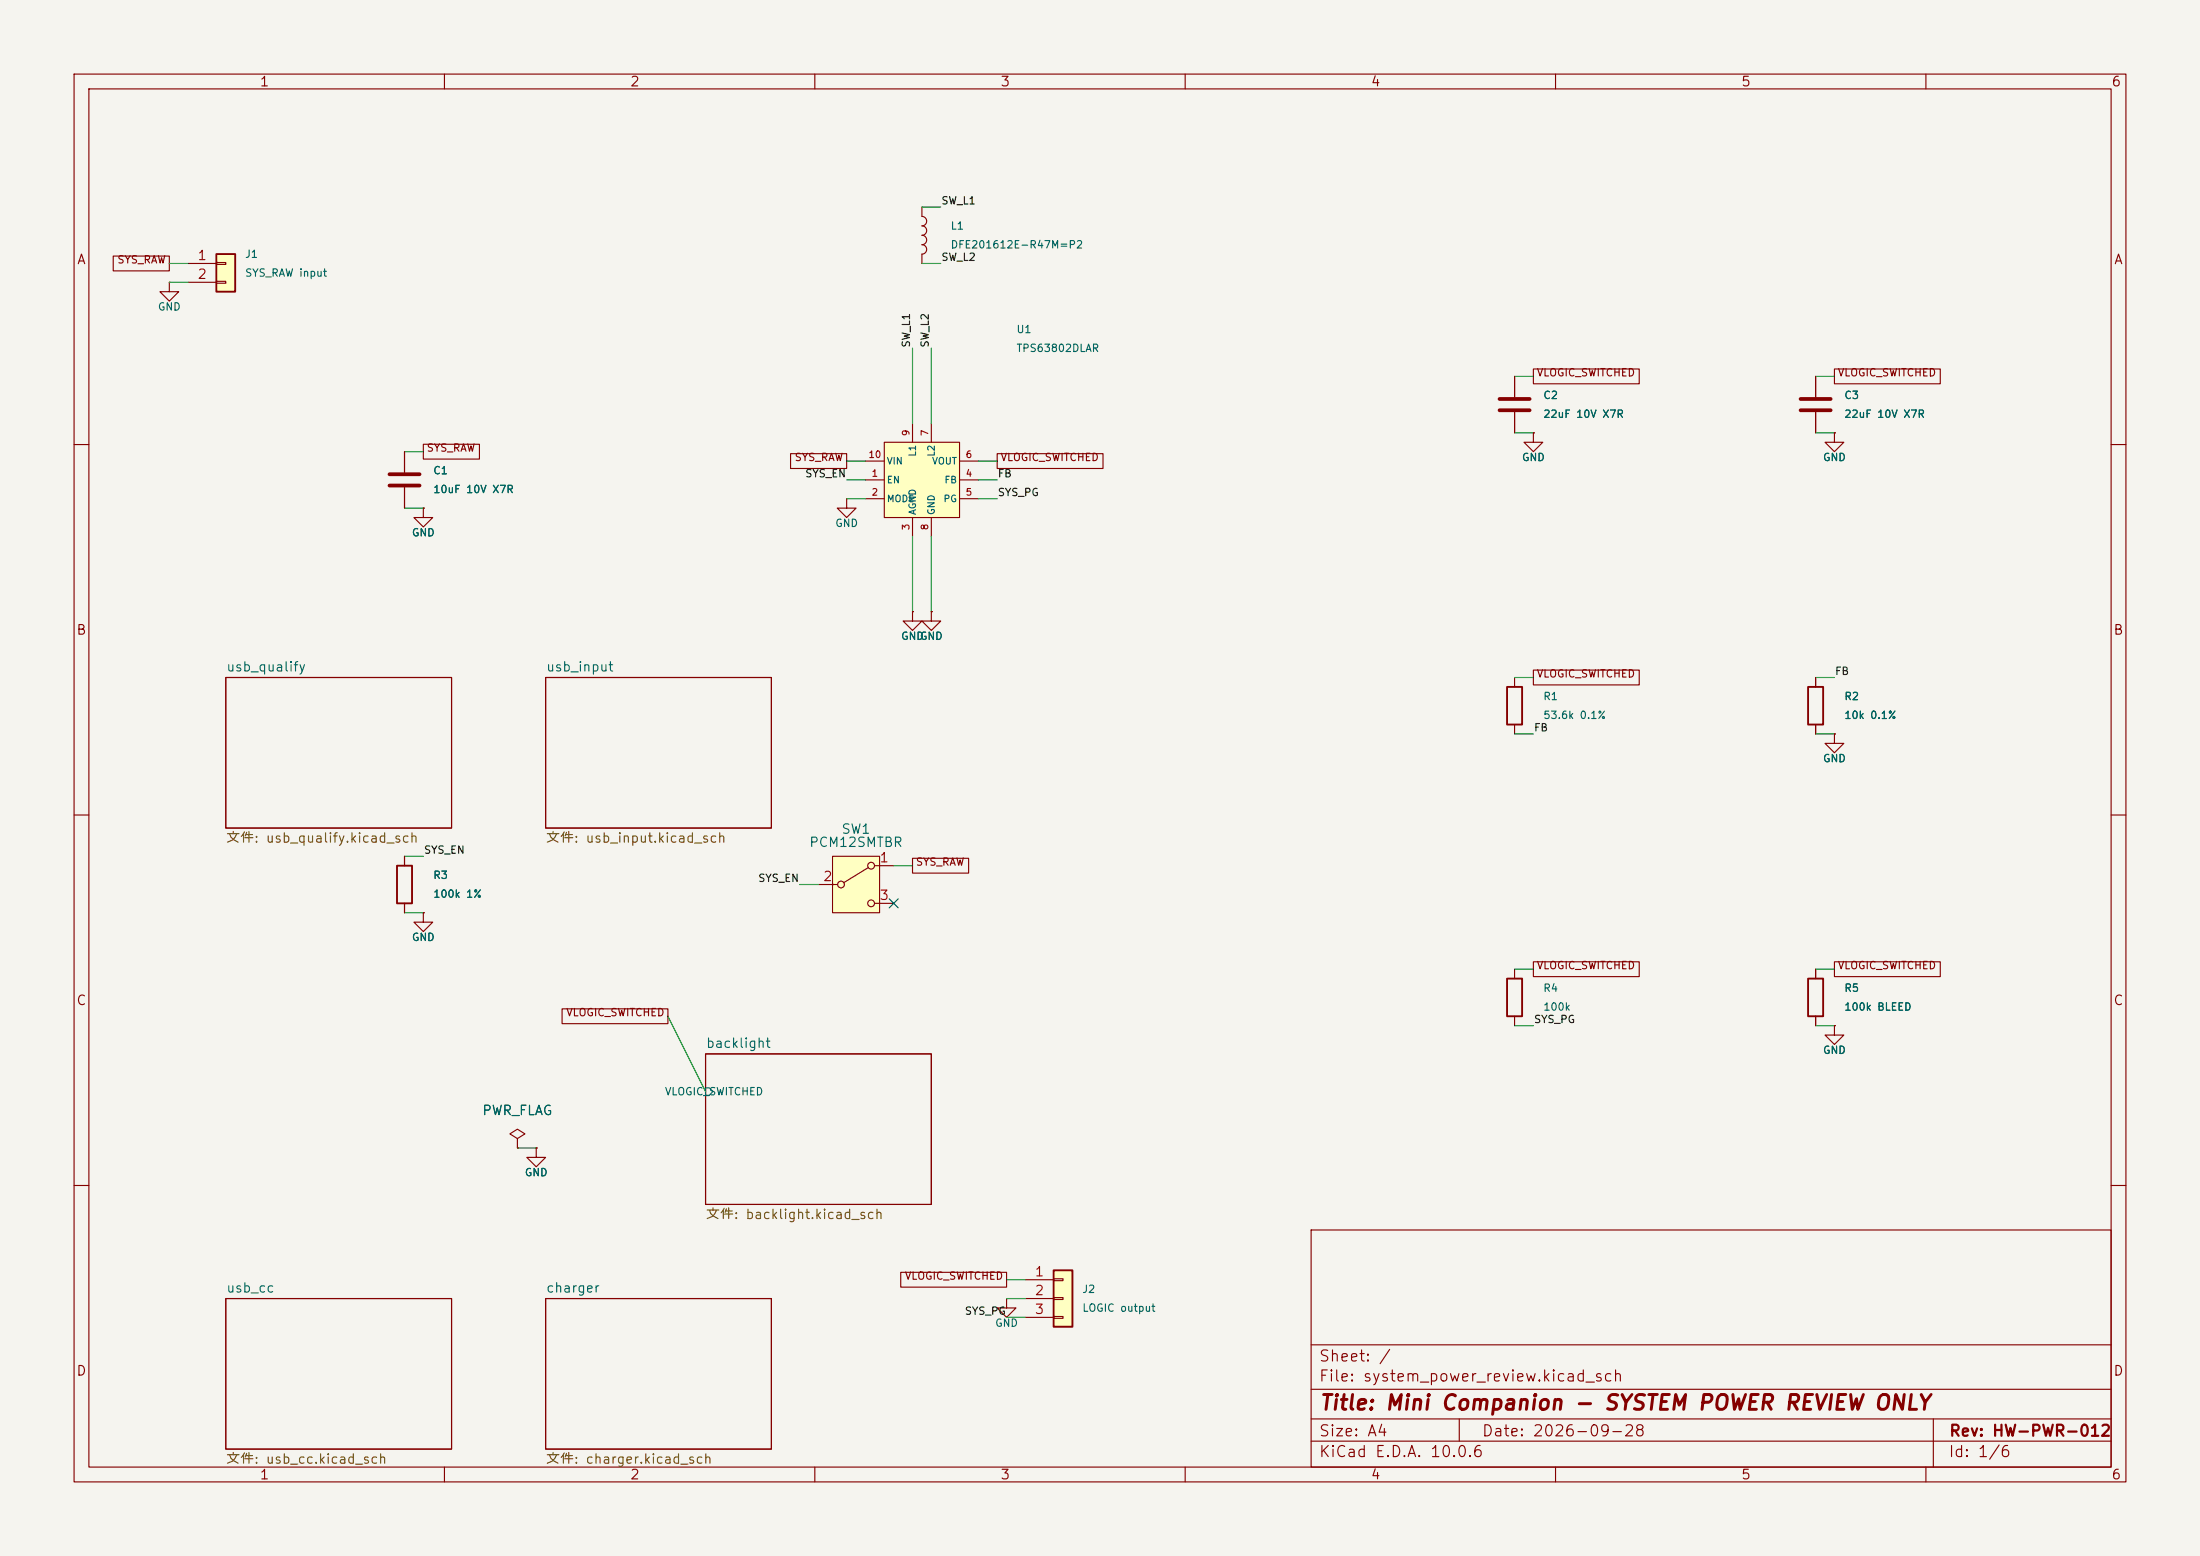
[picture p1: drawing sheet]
<svg xmlns="http://www.w3.org/2000/svg" width="297mm" height="210mm" viewBox="0 0 297 210" stroke-linecap="round" stroke-linejoin="round" font-family="sans-serif">
<path d="M0 0h297v210h-297z" fill="#f5f4ef" stroke="#f5f4ef" stroke-width=".14"/>
<g fill="none" stroke="#840000" stroke-width=".15">
<path d="M10 10h277v190h-277zM12 12h273v186h-273zM60 10v2M110 10v2M160 10v2M210 10v2M260 10v2M204.5 50.8v2.8M204.5 55.6v2.8M207 58.4v1.3h1.3l-1.3 1.3-1.3-1.3h1.3M207 58.4h.1M10 60h2"/>
<path d="M57.1 68.6v1.3h1.3l-1.3 1.2-1.2-1.2h1.2M57.1 68.6h.1M285 60h2M30.5 91.4h30.5v20.4h-30.5zM73.7 91.4h30.4v20.4h-30.4zM245.1 91.4v1.3M245.1 97.8v1.3M10 110h2M285 110h2M204.5 130.8v1.3M204.5 137.2v1.2M72.4 154.9v1.3h1.3l-1.3 1.3-1.3-1.3h1.3"/>
<path d="M72.4 154.9h.1M95.2 142.2h30.5v20.4h-30.5zM10 160h2M30.5 175.3h30.5v20.3h-30.5zM73.7 175.3h30.4v20.3h-30.4zM177 166h108v32h-108zM285 160h2M60 198v2M110 198v2M160 198v2M177 194.5h108M177 191.5h108"/>
<path d="M177 187.5h108M177 181.5h108M197 191.5v3M210 198v2M260 198v2M261 191.5v6.5"/>
</g>
<path d="M95.2 146.8h.6l.4 .5-.4 .5h-.6z" fill="none" stroke="#006464" stroke-width=".15"/>
<path d="M202.4 53.8h4.1M202.4 55.4h4.1" fill="none" stroke="#840000" stroke-width=".51"/>
<path d="M244.1 92.7h2v5.1h-2zM203.5 132.1h2v5.1h-2z" fill="none" stroke="#840000" stroke-width=".25"/>
<path d="M119.4 59.7h10.1v10.2h-10.1z" fill="#ffffc2"/>
<g fill="none" stroke="#840000" stroke-width=".15">
<path d="M22.9 38.1v1.3h1.2l-1.2 1.2-1.3-1.2h1.3M22.9 38.1h.1M119.4 59.7h10.1v10.2h-10.1zM123.2 57.2v2.5M125.7 57.2v2.5M54.6 61v2.8M54.6 65.8v2.8M116.8 64.8h2.6M116.8 67.3h2.6M116.8 62.2h2.6M123.2 69.9v2.5M125.7 69.9v2.5"/>
<path d="M129.5 64.8h2.6M129.5 67.3h2.6M129.5 62.2h2.6M125.7 82.6v1.2h1.3l-1.3 1.3-1.2-1.3h1.2M125.7 82.6h.1M247.6 99.1v1.2h1.3l-1.3 1.3-1.2-1.3h1.2M247.6 99.1h.1M57.1 123.2v1.3h1.3l-1.3 1.2-1.2-1.2h1.2M57.1 123.2h.1"/>
</g>
<path d="M52.6 64h4M52.6 65.5h4" fill="none" stroke="#840000" stroke-width=".51"/>
<path d="M142.2 171.5h2.6v7.6h-2.6z" fill="#ffffc2"/>
<path d="M244.1 132.1h2v5.1h-2zM142.2 171.5h2.6v7.6h-2.6z" fill="none" stroke="#840000" stroke-width=".25"/>
<path d="M124.5 27.9v1.3a.64 .64 0 0 1 .6 .6 .64 .64 0 0 1-.6 .7 .64 .64 0 0 1 .6 .6 .64 .64 0 0 1-.6 .7 .64 .64 0 0 1 .6 .6 .64 .64 0 0 1-.6 .6M124.5 33a.64 .64 0 0 1 .6 .7 .64 .64 0 0 1-.6 .6v1.3M245.1 50.8v2.8M245.1 55.6v2.8M245.1 130.8v1.3M245.1 137.2v1.2M138.4 172.7h3.8M138.4 175.3h3.8M138.4 177.8h3.8M142.2 172.6h1.3v.2h-1.3zM142.2 175.1h1.3v.3h-1.3zM142.2 177.7h1.3v.2h-1.3z" fill="none" stroke="#840000" stroke-width=".15"/>
<path d="M243.1 53.8h4M243.1 55.4h4" fill="none" stroke="#840000" stroke-width=".51"/>
<path d="M29.2 34.3h2.5v5.1h-2.5z" fill="#ffffc2"/>
<path d="M29.2 34.3h2.5v5.1h-2.5zM203.5 92.7h2v5.1h-2z" fill="none" stroke="#840000" stroke-width=".25"/>
<path d="M25.4 35.6h3.8M25.4 38.1h3.8M29.2 35.4h1.3v.3h-1.3zM29.2 38h1.3v.2h-1.3zM204.5 91.4v1.3M204.5 97.8v1.3" fill="none" stroke="#840000" stroke-width=".15"/>
<path d="M112.4 115.6h6.3v7.6h-6.3z" fill="#ffffc2"/>
<g fill="none" stroke="#840000" stroke-width=".15">
<path d="M15.3 34.6h7.6v2h-7.6zM57.1 60h7.6v2h-7.6zM204.5 50.8v2.8M204.5 55.6v2.8M207 49.8h14.3v2h-14.3zM207 58.4h.1M245.1 50.8v2.8M245.1 55.6v2.8M247.6 58.4v1.3h1.3l-1.3 1.3-1.2-1.3h1.2M247.6 58.4h.1M247.6 49.8h14.3v2h-14.3zM54.6 61v2.8"/>
<path d="M54.6 65.8v2.8M57.1 68.6h.1M106.7 61.2h7.6v2h-7.6zM114.3 67.3v1.3h1.3l-1.3 1.3-1.3-1.3h1.3M114.3 67.3h.1M134.6 61.2h14.3v2h-14.3zM123.2 82.6v1.2h1.3l-1.3 1.3-1.3-1.3h1.3M123.2 82.6h.1M125.7 82.6h.1M207 90.4h14.3v2h-14.3zM245.1 91.4v1.3M245.1 97.8v1.3"/>
<path d="M247.6 99.1h.1M54.6 115.6v1.2M110.5 119.4h2.5M112.4 115.6h6.3v7.6h-6.3zM117.2 117.1l-3.3 2M118.1 116.8h2.5M123.2 115.8h7.6v2h-7.6zM54.6 121.9v1.3M57.1 123.2h.1M75.9 136.2h14.3v2h-14.3zM118.1 121.9h2.5M207 129.8h14.3v2h-14.3z"/>
<path d="M245.1 130.8v1.3M245.1 137.2v1.2M247.6 138.4v1.3h1.3l-1.3 1.3-1.2-1.3h1.2M247.6 138.4h.1M247.6 129.8h14.3v2h-14.3zM69.8 153.7l1.1-.7-1.1-.6-1 .6 1 .7v1.2M69.8 154.9h.1M72.4 154.9h.1M121.6 171.7h14.3v2h-14.3zM135.9 175.3v1.2h1.3l-1.3 1.3-1.3-1.3h1.3M135.9 175.3h.1"/>
<circle cx="113.5" cy="119.4" r=".46"/>
<circle cx="117.6" cy="116.8" r=".46"/>
<circle cx="117.6" cy="121.9" r=".46"/>
</g>
<path d="M53.6 116.8h2v5.1h-2z" fill="none" stroke="#840000" stroke-width=".25"/>
<g fill="none" stroke="#009600" stroke-width=".15">
<path d="M22.9 38.1h2.5M22.9 35.6h2.5M124.5 35.6h2.5M124.5 27.9h2.5M123.2 47v10.2M125.7 47v10.2M204.5 50.8h2.5M204.5 58.4h2.5M245.1 50.8h2.5M245.1 58.4h2.5M54.6 68.6h2.5M54.6 61h2.5"/>
<path d="M114.3 67.3h2.5M114.3 62.2h2.5M114.3 64.8h2.5M123.2 72.4v10.2M125.7 72.4v10.2M132.1 67.3h2.5M132.1 62.2h2.5M132.1 64.8h2.5M204.5 99.1h2.5M204.5 91.4h2.5M245.1 99.1h2.5M245.1 91.4h2.5"/>
<path d="M54.6 115.6h2.5M107.9 119.4h2.6M120.6 116.8h2.6M54.6 123.2h2.5M90.2 137.2l5 10.1M204.5 138.4h2.5M204.5 130.8h2.5M245.1 138.4h2.5M245.1 130.8h2.5M69.8 154.9h2.6M135.9 177.8h2.5M135.9 175.3h2.5"/>
<path d="M135.9 172.7h2.5"/>
</g>
<path d="M120 121.3l1.3 1.2M121.3 121.3l-1.3 1.2" fill="none" stroke="#000084" stroke-width=".15"/>
<text font-size="2" fill="#840000" x="178" y="190.8">Title: Mini Companion - SYSTEM POWER REVIEW ONLY</text>
<g font-size="1.5" fill="#840000">
<text x="178" y="184.1">Sheet: /</text>
<text x="178" y="186.8">File: system_power_review.kicad_sch</text>
<text x="178" y="197">KiCad E.D.A. 10.0.6</text>
<text x="178" y="194.2">Size: A4</text>
<text x="200" y="194.2">Date: 2026-09-28</text>
<text x="263" y="197">Id: 1/6</text>
<text x="263" y="194.2">Rev: HW-PWR-012</text>
</g>
<g font-size="1.3" fill="#840000">
<text x="35" y="12">1</text>
<text x="85" y="12">2</text>
<text x="135" y="12">3</text>
<text x="185" y="12">4</text>
<text x="235" y="12">5</text>
<text x="285" y="12">6</text>
<text x="10.3" y="36">A</text>
<text x="285.3" y="36">A</text>
<text x="10.2" y="86">B</text>
<text x="285.2" y="86">B</text>
<text x="10.2" y="136">C</text>
<text x="285.2" y="136">C</text>
<text x="10.2" y="186">D</text>
<text x="285.2" y="186">D</text>
<text x="35" y="200">1</text>
<text x="85" y="200">2</text>
<text x="135" y="200">3</text>
<text x="185" y="200">4</text>
<text x="235" y="200">5</text>
<text x="285" y="200">6</text>
</g>
<g font-size="1.3" fill="#a90000">
<text x="26.6" y="35.4">1</text>
<text x="26.6" y="38">2</text>
<text x="111" y="119.2">2</text>
<text x="118.6" y="116.7">1</text>
<text x="118.6" y="121.8">3</text>
<text x="139.6" y="172.6">1</text>
<text x="139.6" y="175.1">2</text>
<text x="139.6" y="177.7">3</text>
</g>
<g font-size="1.3" fill="#006464">
<text x="30.5" y="90.9">usb_qualify</text>
<text x="73.6" y="90.9">usb_input</text>
<text x="113.5" y="112.9">SW1</text>
<text x="109.2" y="114.6">PCM12SMTBR</text>
<text x="95.2" y="141.7">backlight</text>
<text x="65" y="150.8">PWR_FLAG</text>
<text x="30.5" y="174.8">usb_cc</text>
<text x="73.6" y="174.8">charger</text>
</g>
<g font-size="1.3" fill="#725600">
<text x="30.5" y="114.1">文件: usb_qualify.kicad_sch</text>
<text x="73.6" y="114.1">文件: usb_input.kicad_sch</text>
<text x="95.2" y="164.9">文件: backlight.kicad_sch</text>
<text x="30.5" y="197.9">文件: usb_cc.kicad_sch</text>
<text x="73.6" y="197.9">文件: charger.kicad_sch</text>
</g>
<g font-size="1" fill="#0f0f0f">
<text x="127" y="27.8">SW_L1</text>
<text x="127" y="35.5">SW_L2</text>
<text x="123.1" y="47" transform="rotate(-90 123.1 47)">SW_L1</text>
<text x="125.6" y="47" transform="rotate(-90 125.6 47)">SW_L2</text>
<text x="108.6" y="64.7">SYS_EN</text>
<text x="134.6" y="64.7">FB</text>
<text x="134.6" y="67.2">SYS_PG</text>
<text x="247.7" y="91.3">FB</text>
<text x="207" y="99">FB</text>
<text x="57.2" y="115.5">SYS_EN</text>
<text x="102.3" y="119.3">SYS_EN</text>
<text x="207" y="138.3">SYS_PG</text>
<text x="130.2" y="177.7">SYS_PG</text>
</g>
<g font-size="1" fill="#840000">
<text x="15.8" y="35.8">SYS_RAW</text>
<text x="207.4" y="51">VLOGIC_SWITCHED</text>
<text x="248" y="51">VLOGIC_SWITCHED</text>
<text x="57.5" y="61.2">SYS_RAW</text>
<text x="107.2" y="62.5">SYS_RAW</text>
<text x="135" y="62.5">VLOGIC_SWITCHED</text>
<text x="207.4" y="91.7">VLOGIC_SWITCHED</text>
<text x="123.6" y="117.1">SYS_RAW</text>
<text x="207.4" y="131.1">VLOGIC_SWITCHED</text>
<text x="248" y="131.1">VLOGIC_SWITCHED</text>
<text x="76.4" y="137.4">VLOGIC_SWITCHED</text>
<text x="122.1" y="173">VLOGIC_SWITCHED</text>
</g>
<g font-size="1" fill="#006464">
<text x="33" y="35">J1</text>
<text x="128.3" y="31.2">L1</text>
<text x="128.3" y="33.8">DFE201612E-R47M=P2</text>
<text x="33" y="37.6">SYS_RAW input</text>
<text x="21.2" y="42.2">GND</text>
<text x="137.1" y="45.2">U1</text>
<text x="137.1" y="47.7">TPS63802DLAR</text>
<text x="208.3" y="54.1">C2</text>
<text x="208.3" y="56.6">22uF 10V X7R</text>
<text x="248.9" y="54.1">C3</text>
<text x="248.9" y="56.6">22uF 10V X7R</text>
<text x="58.4" y="64.3">C1</text>
<text x="205.4" y="62.5">GND</text>
<text x="246" y="62.5">GND</text>
<text x="58.4" y="66.8">10uF 10V X7R</text>
<text x="112.7" y="71.4">GND</text>
<text x="55.5" y="72.6">GND</text>
<text x="121.6" y="86.6">GND</text>
<text x="124.1" y="86.6">GND</text>
<text x="208.3" y="94.7">R1</text>
<text x="248.9" y="94.7">R2</text>
<text x="208.3" y="97.3">53.6k 0.1%</text>
<text x="248.9" y="97.3">10k 0.1%</text>
<text x="246" y="103.1">GND</text>
<text x="58.4" y="118.9">R3</text>
<text x="58.4" y="121.4">100k 1%</text>
<text x="55.5" y="127.2">GND</text>
<text x="208.3" y="134.1">R4</text>
<text x="208.3" y="136.6">100k</text>
<text x="248.9" y="134.1">R5</text>
<text x="248.9" y="136.6">100k BLEED</text>
<text x="246" y="142.5">GND</text>
<text x="89.7" y="148.1">VLOGIC_SWITCHED</text>
<text x="70.8" y="159">GND</text>
<text x="134.3" y="179.3">GND</text>
<text x="146" y="174.7">J2</text>
<text x="146" y="177.3">LOGIC output</text>
</g>
<g font-size=".9" fill="#a90000">
<text x="123" y="58.9" transform="rotate(-90 123 58.9)">9</text>
<text x="125.5" y="58.9" transform="rotate(-90 125.5 58.9)">7</text>
<text x="117.2" y="62">10</text>
<text x="117.6" y="64.6">1</text>
<text x="130.3" y="64.6">4</text>
<text x="130.3" y="62">6</text>
<text x="117.6" y="67.1">2</text>
<text x="123" y="71.6" transform="rotate(-90 123 71.6)">3</text>
<text x="125.5" y="71.6" transform="rotate(-90 125.5 71.6)">8</text>
<text x="130.3" y="67.1">5</text>
</g>
<g font-size=".9" fill="#006464">
<text x="119.6" y="65.5">EN</text>
<text x="119.6" y="62.9">VIN</text>
<text x="123.9" y="61.7" transform="rotate(-90 123.9 61.7)">L1</text>
<text x="125.8" y="62.9">VOUT</text>
<text x="126.4" y="61.7" transform="rotate(-90 126.4 61.7)">L2</text>
<text x="127.4" y="65.5">FB</text>
<text x="119.6" y="68">MODE</text>
<text x="123.9" y="69.6" transform="rotate(-90 123.9 69.6)">AGND</text>
<text x="126.4" y="69.6" transform="rotate(-90 126.4 69.6)">GND</text>
<text x="127.3" y="68">PG</text>
</g>
</svg>
